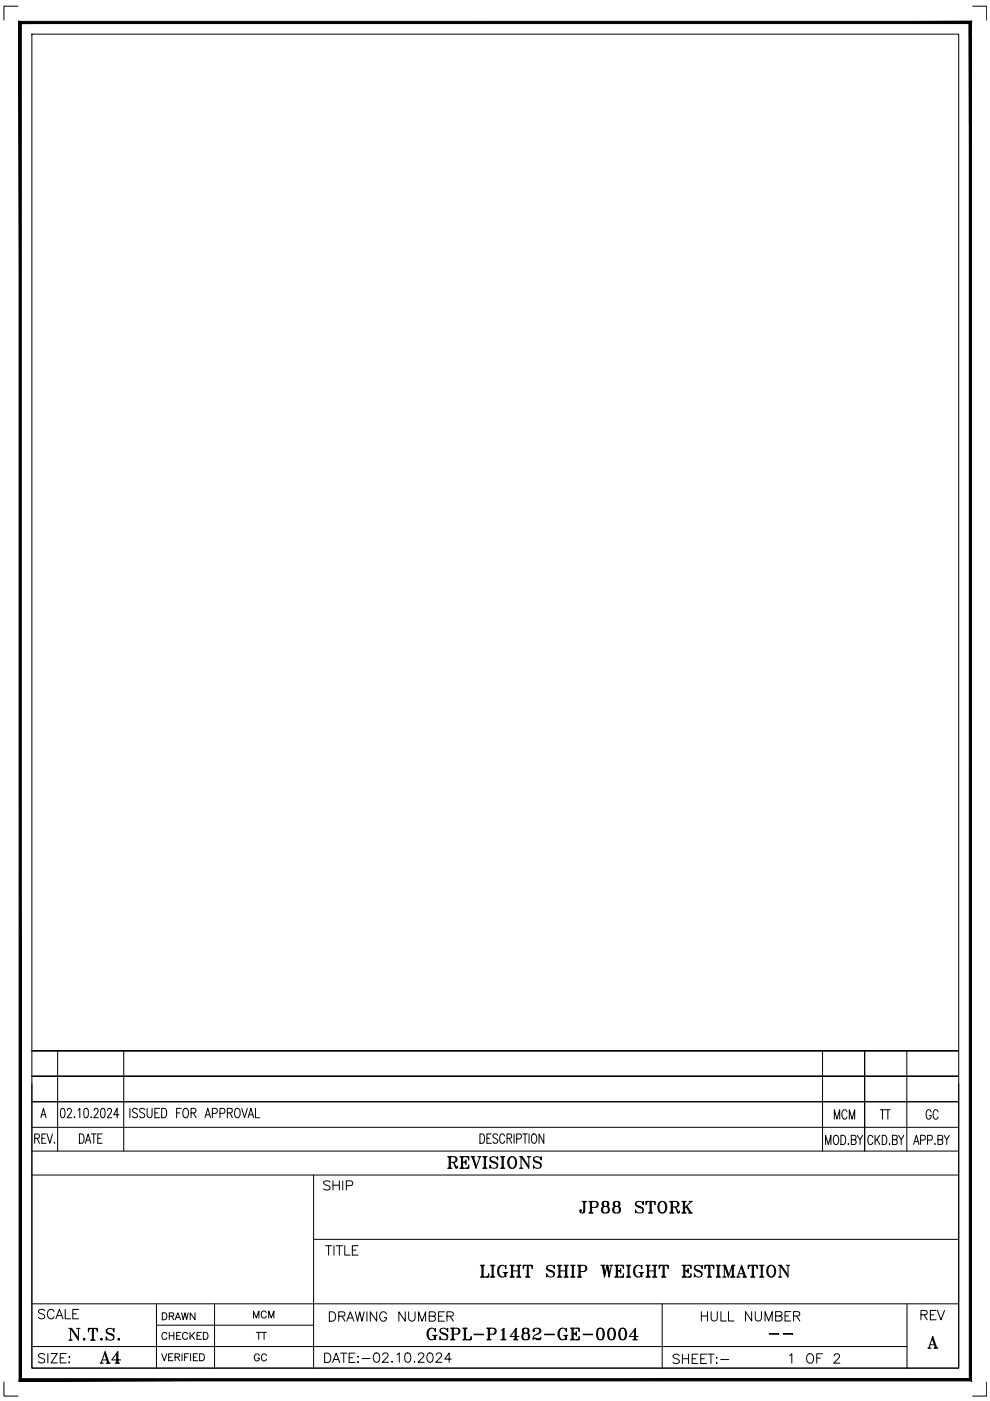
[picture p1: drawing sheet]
<svg xmlns="http://www.w3.org/2000/svg" width="210mm" height="297mm" viewBox="0 0 210 297" stroke-linecap="round" stroke-linejoin="round" font-family="sans-serif">
<!-- layer: Title Block -->
<g fill="none" stroke="#000" stroke-width=".21">
<path d="M3.8 1.3h-3v3M6.8 7.2h196.5v282.9h-196.5zM206.2 1.3h3v3M6.8 229.7v60.4h196.5v-60.4M6.8 239h196.5M6.8 233.6h196.5M8.7 237l.5-2 .6 2M8.9 236.3h.7M12.2 222.8v21.3M13 235.1l.4-.1a1.36 1.36 0 0 1 0 2h-.2a1.56 1.56 0 0 1-.2-1.9zM14.3 235.5l.1-.4 .4-.1 .3 .6-.9 1.4h1M15.7 236.9h.2z"/>
<path d="M16.5 235.4l.4-.4v2M18 235.1l.3-.1a1.36 1.36 0 0 1 0 2h-.1a1.56 1.56 0 0 1-.2-1.9zM19.3 236.8v.2zM20 235.5l.1-.4 .4-.1 .3 .6-.9 1.4h1M21.5 235.1l.4-.1a1.36 1.36 0 0 1 0 2h-.2a1.56 1.56 0 0 1-.2-1.9zM22.8 235.5l.1-.4 .5-.1 .3 .6-1 1.4h1M25.2 236.3h-1.1l.7-1.3v2M26.2 222.8v21.3M27.5 235v2M29.2 235.3a.52 .52 0 0 0-.7-.3 .52 .52 0 0 0-.3 .7l.8 .4a.48 .48 0 0 1 .1 .5 .48 .48 0 0 1-.3 .4l-.5-.1-.2-.2M30.7 235.3a.54 .54 0 0 0-.7-.3 .54 .54 0 0 0-.3 .7l.8 .4a.48 .48 0 0 1 .2 .5 .48 .48 0 0 1-.4 .4l-.6-.1-.1-.2M31.2 235v1.4a.53 .53 0 0 0 .5 .6 .53 .53 0 0 0 .5-.6v-1.4"/>
<path d="M32.8 236h.7M33.9 235h-1.1v2h1.1M34.3 235a1.03 1.03 0 0 1 1 .5 1.03 1.03 0 0 1-.1 1.2l-.4 .3h-.5zM37.5 236h.6M38.5 235h-1v2M39.1 235.1l.1-.1a1.04 1.04 0 0 1 .6 1.7l-.1 .2a.61 .61 0 0 1-.7-.1 .61 .61 0 0 1-.2-.6v-.4zM40.5 236h.7l.3-.2 .1-.4-.2-.3-.9-.1v2M41 236l.6 1M43.5 237l.6-2 .5 2M43.7 236.3h.7M45 236.1l.9-.1 .2-.3-.2-.6-.9-.1v2M46.6 236.1l.9-.1 .2-.3-.2-.6-.9-.1v2"/>
<path d="M48.2 236l.9-.2 .2-.2-.2-.5-.9-.1v2M48.8 236l.5 1M50 235.1l.2-.1a1.04 1.04 0 0 1 .6 1.7l-.2 .2a.61 .61 0 0 1-.6-.1 .61 .61 0 0 1-.3-.6v-.4zM51.3 235l.5 2 .6-2M52.6 237l.6-2 .6 2M52.8 236.3h.8M54.2 235v2h.9M174.4 222.8v21.3M183.3 222.8v21.3M192.3 222.8v21.3M203.3 228.2h-196.5h196.5M203.3 222.8h-196.5h196.5"/>
<path d="M6.8 244.1h196.5M6.8 249.1h196.5M7.4 241.3h.8l.2-.3-.2-.5-.8-.1v2M7.9 241.3l.5 1.1M8.9 241.3h.5M9.8 240.4h-.9v2h.9M10 240.4l.6 2 .5-2M11.5 242.2v.2zM16.8 240.4h.5a1.26 1.26 0 0 1 0 2h-.5zM18.1 242.4l.6-2 .5 2M18.3 241.7h.7M19.4 240.4h1"/>
<path d="M19.9 240.4v2M20.7 241.3h.6M21.7 240.4h-1v2h1M66.5 249.1v41M101.8 240.4h.5a1.26 1.26 0 0 1 0 2h-.5zM103.2 241.3h.6M104.2 240.4h-1v2h1M105.5 240.7a.49 .49 0 0 0-.8-.3 .49 .49 0 0 0 .1 .9l.4 .2a.53 .53 0 0 1 .2 .9 .53 .53 0 0 1-.9-.3M107 240.9a.55 .55 0 0 0-.7-.5 .55 .55 0 0 0-.4 .8v.4a.55 .55 0 0 0 .4 .8 .55 .55 0 0 0 .7-.5M107.5 241.3h.9l.1-.3-.1-.5-.9-.1v2M108 241.3l.5 1.1M109 240.4v2"/>
<path d="M109.5 241.5h.7l.3-.2 .1-.5-.2-.3-.9-.1v2M110.8 240.4h1M111.3 240.4v2M112.2 240.4v2M112.9 240.5a.61 .61 0 0 1 .7 0 .61 .61 0 0 1 .2 .7l-.1 .7a.55 .55 0 0 1-.7 .5 .55 .55 0 0 1-.3-.8v-.7zM115.3 240.4v2l-1-2v2M123 256.6l.2 .1zM123.4 254.7h1M123.5 254.7l.3 .1M123.6 254.7l.2 .2M123.8 254.7v2l-.3 .5M123.9 254.8l-.1 2.3"/>
<path d="M124 254.7l-.1 2.4h-.9l-.1-.5 .3-.1 .1 .2-.3 .1M124.1 254.7l-.1 .2M124.2 254.7l-.2 .1M124.8 254.7l1.8 .1a.64 .64 0 0 1 .2 .7 .64 .64 0 0 1-.6 .5h-.8M124.8 257.2h1M125 254.7l.2 .1M125.1 254.7l.1 .2M125.2 254.7v2.5M125.2 257.1l-.2 .1M125.2 257l-.1 .2M125.3 254.8v2.3M125.4 254.7v2.5"/>
<path d="M125.4 257l.1 .2M125.4 257.1l.3 .1M125.5 254.7l-.1 .2M125.7 254.7l-.3 .1M126.2 254.7l.4 .4v.6l-.4 .3M126.6 254.9l.1 .3-.1 .6M127.8 254.8a.91 .91 0 0 1 1.3 .3v.3a.84 .84 0 0 1-1.4 0zM127.8 256l-.1 .2 .1 .8M127.9 254.8l-.1 .3 .1 .6M128.1 254.7a.71 .71 0 0 0 0 1.1M128.1 255.8a.84 .84 0 0 0 0 1.4M128.6 254.7l.2 .4v.3l-.2 .4 .4 .1a.82 .82 0 0 1 0 1.2 1.07 1.07 0 0 1-1.5-.4l.2-.7 .4-.2"/>
<path d="M128.6 255.8a.79 .79 0 0 1 0 1.4M128.8 254.8l.2 .3-.2 .6M129 256v1M130.2 254.8a.91 .91 0 0 1 1.2 .3v.3a.84 .84 0 0 1-1.4 0zM130.2 256l-.2 .2 .2 .8M130.2 254.8v.9M130.5 254.7l-.3 .4v.3l.3 .4M130.5 255.8a1 1 0 0 0-.3 1.3l.3 .1M131 254.7l.2 .4v.3l-.2 .4 .4 .2a.8 .8 0 0 1-.1 1.1 1.04 1.04 0 0 1-1.4-.4l.1-.7 .5-.2M131 255.8a1 1 0 0 1 .2 1.3l-.2 .1M131.2 254.8v.9M131.3 256l.1 .2-.1 .8"/>
<path d="M134.9 255.4l.1 .3a1.77 1.77 0 0 1 1.3 .7M135 254.8l-.1 .3 .1 .4a2.11 2.11 0 0 1 1.4 .9l-.1 .6a.97 .97 0 0 1-1.6-.5v.7l.2-.4M136.3 255.1l.1-.4v.7a.93 .93 0 0 0-.7-.7 .93 .93 0 0 0-1 .4v.3a2.15 2.15 0 0 0 1.5 .8l.1 .3-.1 .6M137.1 254.7l-.1 .7v-.7h1.9v.7l-.1-.7M137.2 254.7l-.2 .4M137.4 254.7l-.4 .2M137.5 257.2h.9M137.6 254.7l-.6 .1M137.8 254.7v2.5M137.8 257.1l-.2 .1M137.8 257l-.1 .2M138 254.8v2.3"/>
<path d="M138.1 254.7v2.5M138.1 257l.1 .2M138.1 257.1l.2 .1M138.3 254.7l.6 .1M138.5 254.7l.4 .2M138.6 254.7l.3 .4M139.7 255.1a1 1 0 0 1 1.3-.2 1 1 0 0 1 .4 1.2 .96 .96 0 0 1-1 1.1 .96 .96 0 0 1-.9-1.1zM139.8 255.1a1.79 1.79 0 0 0 0 1.7M140.3 254.7a1.52 1.52 0 0 0 0 2.5M140.5 254.7a1.52 1.52 0 0 1 0 2.5M141 255.1a1.54 1.54 0 0 1 0 1.7M142 254.7l1.7 .1a.54 .54 0 0 1 0 1l-1.1 .1"/>
<path d="M142 257.2h.9M142.1 254.7l.2 .1M142.2 254.7l.1 .2M142.3 254.7v2.5M142.3 257.1l-.2 .1M142.3 257l-.1 .2M142.4 254.8v2.3M142.6 254.7v2.5M142.6 257v.2M142.6 257.1l.2 .1M142.6 254.7v.2M142.8 254.7l-.2 .1"/>
<path d="M143 255.9a1.7 1.7 0 0 1 .7 1.3h.3l.1-.5M143.2 256l.5 .8 .1 .2 .3-.2M143.4 254.7l.3 .4-.1 .7-.2 .1M143.6 256.7l.4 .4M143.7 254.9l.1 .3-.1 .5M144.6 254.7h.9M144.6 257.2h.9M144.7 254.7l.2 .1M144.8 254.7l.1 .2M144.9 254.7v2.5M144.9 257.1l-.2 .1M144.9 257l-.1 .2"/>
<path d="M145 254.8v2.3M145.1 254.7v2.5M145.1 257l.2 .2M145.1 257.1l.3 .1M145.3 254.7l-.2 .2M145.4 254.7l-.3 .1M145.5 255.9l.8 1.3M145.6 255.9l.9 1.3M145.6 255.7l.9 1.5M146 257.2h.8M146.1 257.2l.2-.2 .4 .2M146.1 254.7h.7"/>
<path d="M146.3 254.7l.2 .1 .2-.1M146.5 254.8l-1.4 1.3M175 242.7v-2l.6 2 .6-2v2M176.8 241l.3-.3a.63 .63 0 0 1 .7 .7l-.1 .8a.49 .49 0 0 1-.7 .4l-.3-.7zM178.3 240.7h.5a1.15 1.15 0 0 1 0 2h-.5zM179.9 242.5v.2zM180.5 241.6h.8l.2-.3-.1-.4-.3-.2h-.6v2h.6l.3-.2 .1-.5-.4-.4M181.8 240.7l.6 .9v1.1M182.9 240.7l-.5 .9M185.1 241.2a.55 .55 0 0 0-.7-.5 .55 .55 0 0 0-.4 .7v.5a.55 .55 0 0 0 .4 .7 .55 .55 0 0 0 .7-.4M185.5 240.7v2M185.9 241.6l.6 1.1"/>
<path d="M186.5 240.7l-1 1.3M187.1 240.7h.4a1.15 1.15 0 0 1 0 2h-.4zM188.6 242.5v.2zM189.2 241.6h.9l.1-.3-.1-.5-.9-.1v2h.7l.3-.4a.52 .52 0 0 0-.3-.7M190.5 240.7l.6 .9v1.1M191.6 240.7l-.5 .9M193.7 242.7l.6-2 .5 2M193.9 242h.7M195.2 241.7l.8-.1 .2-.3-.1-.4-.3-.2h-.6v2M196.7 241.7h.6a.54 .54 0 0 0 .4-.5 .54 .54 0 0 0-.4-.5h-.6v2M198.2 242.5v.2zM198.9 241.6h.8l.2-.3-.1-.4-.3-.2h-.6v2h.6l.3-.2 .1-.5-.4-.4"/>
<path d="M200.2 240.7l.5 .9v1.1M201.3 240.7l-.6 .9M6.8 276.4h196.5M33.2 276.4v13.7M45.5 276.4v13.7M66.5 262.8h136.8M69 264.1h1.3M69.7 264.1v2M70.8 264.1v2M71.3 264.1h1.3M72 264.1v2M73.1 264.1v2h1.1"/>
<path d="M74.7 265h.8M75.9 264.1h-1.2v2h1.2M140.4 276.4v13.7M192.3 276.4v13.7M.8 293v3h3M6.8 285.5h185.5M9.5 287.3a.73 .73 0 0 0-.7-.4 .73 .73 0 0 0-.6 .5l.2 .3 .7 .3a.47 .47 0 0 1 .4 .4 .47 .47 0 0 1-.2 .5 .91 .91 0 0 1-1.1-.2M10.1 287v2M10.8 287h1.3l-1.3 2h1.3M12.8 287.9h.7M14 287h-1.2v2h1.2M14.6 287.7h.2z"/>
<path d="M14.7 288.8v.2zM33.2 281h33.3M34.3 287l.5 1.5 .6-1.5M35.8 287.7h.5M36.6 287h-.8v1.5h.8M37.1 287.7h.9l.1-.3-.1-.3-.9-.1v1.5M37.6 287.7l.5 .8M38.6 287v1.5M39.1 287.7h.6M40.1 287h-1v1.5M40.4 287v1.5M41 287.7h.6"/>
<path d="M41.9 287h-.9v1.5h.9M42.3 287h.5a.78 .78 0 0 1 .6 .8 .78 .78 0 0 1-.6 .7h-.5zM196.7 285.8h.7M196.8 285.8l.2-.1 .2 .1M197 285.7l.8-2.4 .8 2.5M197.2 285.1h1M197.6 283.7l.8 2.1M197.8 283.7l.7 2.1M198 285.8h.8M198.4 285.7l-.3 .1M198.4 285.6l-.2 .2M198.5 285.6l.2 .2"/>
<path d="M209.2 293v3h-3"/>
</g>
<path d="M4 4.5l.5 287.8v-287.3zM4 4.5l.5 287.8-.5 .5zM4.5 292.3l-.5 .5 201.5-.5zM4 292.8l201.5-.5 .5 .5zM205.5 5v287.3l.5 .5zM206 4.5v288.3l-.5-287.8zM4.5 5h201l.5-.5zM4 4.5h202l-201.5 .5z" fill="#000" stroke="#000" stroke-width=".21"/>
<g font-size="5.7">
<text x="93.8" y="249.1">REVISIONS</text>
<text x="100.9" y="272">LIGHT SHIP WEIGHT ESTIMATION</text>
<text x="13.8" y="285.4">N.T.S.</text>
<text x="89.6" y="285.4">GSPL-P1430-GE-0004</text>
<text x="20.5" y="290.3">A4</text>
</g>
<g font-size="5.3">
<text x="176" y="238.5">MCM</text>
<text x="185.9" y="238.5">TT</text>
<text x="195.4" y="238.5">GC</text>
<text x="67.7" y="253.6">SHIP</text>
<text x="7.4" y="280.8">SCALE</text>
<text x="68.8" y="281.5">DRAWING NUMBER</text>
<text x="194.4" y="281.2">REV</text>
<text x="141.8" y="290.3">SHEET:-</text>
<text x="166.5" y="290.3">1 OF 2</text>
</g>
<g font-size="4.9">
<text x="33.5" y="281.2">DRAWN</text>
<text x="52.9" y="280.8">MCM</text>
<text x="147.8" y="281.2">HULL NUMBER</text>
<text x="68.1" y="290">DATE:-</text>
<text x="78.3" y="290">02.06.2024</text>
</g>
<g font-size="4.4">
<text x="33.5" y="285">CHECKED</text>
<text x="53.6" y="285">TT</text>
<text x="52.9" y="289.6">GC</text>
</g>
<text font-size="2.6" x="162.3" y="284">--</text>
</svg>
